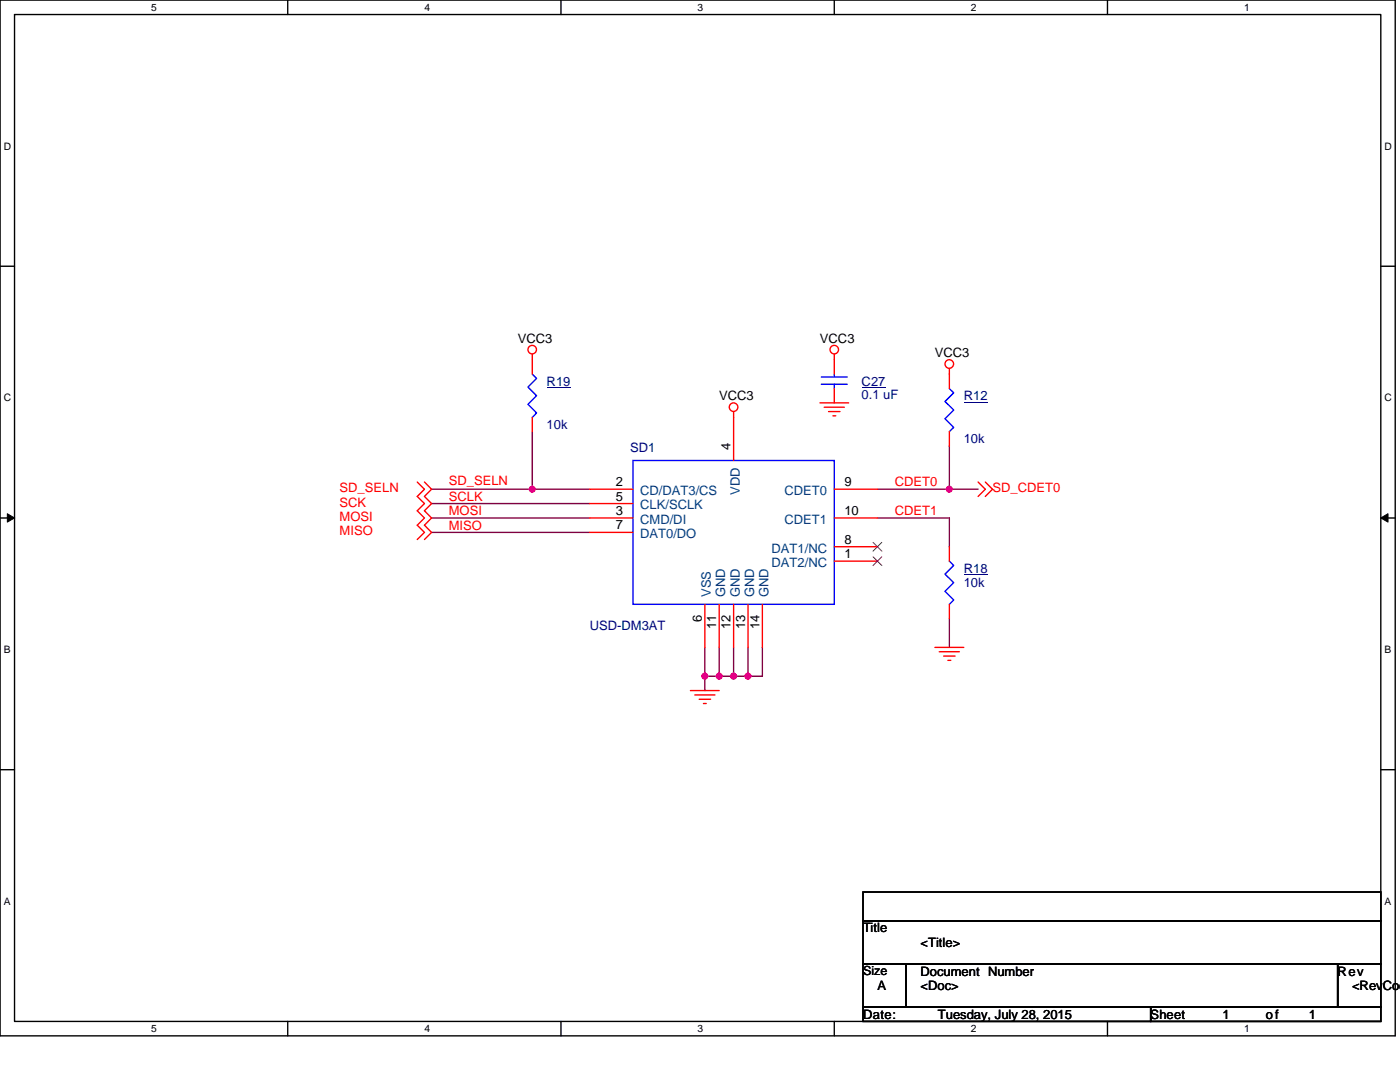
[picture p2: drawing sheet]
<svg xmlns="http://www.w3.org/2000/svg" width="279mm" height="216mm" viewBox="0 0 279 216" stroke-linecap="round" stroke-linejoin="round" font-family="sans-serif">
<path d="M0 0h278.4v206.7h-278.4zM2.9 2.9h272.7v200.9h-272.7z" fill="none" stroke="#000" stroke-width=".28"/>
<g fill="#fff">
<path d="M30.2 .3h1.1v2.3h-1.1z"/>
<path d="M30.2 204.1h1.1v2.3h-1.1z"/>
</g>
<path d="M57.4 0v2.9M57.4 203.8v2.9" fill="none" stroke="#000" stroke-width=".28"/>
<g fill="#fff">
<path d="M84.7 .3h1.1v2.3h-1.1z"/>
<path d="M84.7 204.1h1.1v2.3h-1.1z"/>
</g>
<path d="M112 0v2.9M112 203.8v2.9" fill="none" stroke="#000" stroke-width=".28"/>
<g fill="#fff">
<path d="M139.2 .3h1.2v2.3h-1.2z"/>
<path d="M139.2 204.1h1.2v2.3h-1.2z"/>
</g>
<path d="M166.5 0v2.9M166.5 203.8v2.9" fill="none" stroke="#000" stroke-width=".28"/>
<g fill="#fff">
<path d="M193.8 .3h1.1v2.3h-1.1z"/>
<path d="M193.8 204.1h1.1v2.3h-1.1z"/>
</g>
<path d="M221 0v2.9M221 203.8v2.9" fill="none" stroke="#000" stroke-width=".28"/>
<g fill="#fff">
<path d="M248.3 .3h1.1v2.3h-1.1z"/>
<path d="M248.3 204.1h1.1v2.3h-1.1z"/>
<path d="M.7 28h1.5v2.3h-1.5z"/>
<path d="M276.3 28h1.5v2.3h-1.5z"/>
<path d="M.7 78.2h1.5v2.3h-1.5z"/>
<path d="M276.3 78.2h1.5v2.3h-1.5z"/>
</g>
<path d="M0 53.1h2.9M275.6 53.1h2.8" fill="none" stroke="#000" stroke-width=".28"/>
<g fill="#fff">
<path d="M.7 128.5h1.4v2.2h-1.4z"/>
<path d="M276.3 128.5h1.4v2.2h-1.4z"/>
</g>
<path d="M0 103.4h2.9M275.6 103.4h2.8" fill="none" stroke="#000" stroke-width=".28"/>
<path d="M1.5 102.5l1.4 .9-1.4 .8zM275.6 103.4l1.4-.9v1.7z" fill="#000" stroke="#000" stroke-width=".2"/>
<g fill="#fff">
<path d="M.7 178.7h1.4v2.3h-1.4z"/>
<path d="M276.3 178.7h1.4v2.3h-1.4z"/>
</g>
<path d="M0 153.6h2.9M275.6 153.6h2.8M172.2 178h103.4v5.7h-103.4zM172.2 183.7h103.4v8.6h-103.4zM172.2 192.3h8.6v8.6h-8.6zM180.8 192.3h86.2v8.6h-86.2zM267 192.3h8.6v8.6h-8.6zM172.2 200.9h57.4v2.9h-57.4zM229.6 200.9h46v2.9h-46z" fill="none" stroke="#000" stroke-width=".28"/>
<g fill="none" stroke="#800040" stroke-width=".28">
<path d="M86.1 97.6h20.1M106.2 97.6h11.5M106.2 86.1v11.5M175.1 97.6h14.4M189.5 89v8.6h5.7M86.1 100.5h31.6M86.1 106.2h31.6M86.1 103.4h31.6M175.1 103.4h14.4v5.7M140.7 129.2v5.7M140.7 134.9h2.8M140.7 134.9v2.9"/>
<path d="M143.5 129.2v5.7M143.5 134.9h2.9M146.4 129.2v5.7M146.4 134.9h2.9M149.3 129.2v5.7M152.1 129.2v5.7h-2.8M189.5 123.4v5.8"/>
</g>
<g fill="#f0f" stroke="#f0f" stroke-width=".28">
<circle cx="189.4" cy="97.6" r=".57"/>
<circle cx="143.5" cy="134.9" r=".57"/>
<circle cx="140.7" cy="134.9" r=".57"/>
<circle cx="149.3" cy="134.9" r=".57"/>
<circle cx="146.4" cy="134.9" r=".57"/>
<circle cx="106.2" cy="97.6" r=".57"/>
</g>
<g fill="none" stroke="#f00" stroke-width=".28">
<path d="M106.2 70.6v4.1M166.5 70.6v4.1M166.5 77.5v2.9M189.5 73.5v4M83.3 96.2l1.4 1.4-1.4 1.5 1.4 1.4-1.4 1.4 1.4 1.5-1.4 1.4 1.4 1.4-1.4 1.5M84.7 96.2l1.4 1.4-1.4 1.5 1.4 1.4-1.4 1.4 1.4 1.5-1.4 1.4 1.4 1.4-1.4 1.5M106.2 83.3v2.8M117.7 97.6h8.6M146.4 82.1v9.8M163.6 80.4h5.8M164.5 81.3h4M165.4 82.1h2.2"/>
<path d="M166.2 83h.6M166.5 97.6h8.6M189.5 86.1v2.9M195.2 96.2l1.4 1.4-1.4 1.5M196.6 96.2l1.5 1.4-1.5 1.5M117.7 103.4h8.6M117.7 100.5h8.6M117.7 106.2h8.6M166.5 112h8.6M166.5 109.1h8.6M166.5 103.4h8.6M189.5 109.1v2.9"/>
<path d="M137.8 137.8h5.7M138.7 138.7h4M139.5 139.5h2.3M140.7 120.6v8.6M143.5 120.6v8.6M146.4 120.6v8.6M149.3 120.6v8.6M152.1 120.6v8.6M186.6 129.2h5.7M187.5 130h4M188.3 130.9h2.3M189.2 131.8h.6"/>
<path d="M189.5 120.6v2.8M140.4 140.4h.5"/>
<circle cx="106.2" cy="69.8" r=".85"/>
<circle cx="166.5" cy="69.8" r=".85"/>
<circle cx="189.5" cy="72.6" r=".86"/>
<circle cx="146.4" cy="81.2" r=".86"/>
</g>
<path d="M106.2 74.7l.9 .8-1.7 1.7 1.7 1.8-1.7 1.7 1.7 1.7-.9 .9M163.9 76.7h5.2M163.9 75.2h5.2M166.5 74.7v.5M166.5 76.7v.8M189.5 77.5l.8 .9-1.7 1.7 1.7 1.7-1.7 1.7 1.7 1.8-.8 .8M126.3 91.9h40.2v28.7h-40.2zM189.5 112l.8 .8-1.7 1.8 1.7 1.7-1.7 1.7 1.7 1.7-.8 .9" fill="none" stroke="#00f" stroke-width=".28"/>
<path d="M109.1 77.4h4.7M172 77.4h4.7M192.3 80.2h4.8M192.3 114.7h4.8" fill="none" stroke="#000080" stroke-width=".2"/>
<path d="M174.2 111.1l1.8 1.8M174.2 108.2l1.8 1.8M176 111.1l-1.8 1.8M176 108.2l-1.8 1.8" fill="none" stroke="#804000" stroke-width=".2"/>
<g font-size="2.6">
<text x="103.4" y="68.4">VCC3</text>
<text x="163.6" y="68.4">VCC3</text>
<text x="186.6" y="71.2">VCC3</text>
<text x="143.5" y="79.9">VCC3</text>
<text x="145.8" y="89.9" transform="rotate(-90 145.8 89.9)">4</text>
<text x="122.9" y="97">2</text>
<text x="122.9" y="99.9">5</text>
<text x="168.5" y="97">9</text>
<text x="122.9" y="102.8">3</text>
<text x="122.9" y="105.6">7</text>
<text x="168.5" y="102.8">10</text>
<text x="168.5" y="111.4">1</text>
<text x="168.5" y="108.5">8</text>
<text x="140.1" y="124" transform="rotate(-90 140.1 124)">6</text>
<text x="142.9" y="125.5" transform="rotate(-90 142.9 125.5)">11</text>
<text x="145.8" y="125.5" transform="rotate(-90 145.8 125.5)">12</text>
<text x="148.7" y="125.5" transform="rotate(-90 148.7 125.5)">13</text>
<text x="151.6" y="125.5" transform="rotate(-90 151.6 125.5)">14</text>
<text x="172.2" y="186.1">Title</text>
<text x="183.7" y="188.9">&lt;Title&gt;</text>
<text x="175.1" y="197.5">A</text>
<text x="183.7" y="194.7">Document Number</text>
<text x="183.7" y="197.5">&lt;Doc&gt;</text>
<text x="267" y="194.7">Rev</text>
<text x="269.8" y="197.5">&lt;RevCod</text>
<text x="172.2" y="203.3">Date:</text>
<text x="187.2" y="203.3">Tuesday, July 28, 2015</text>
<text x="229.6" y="203.3">Sheet</text>
<text x="244" y="203.3">1</text>
<text x="252.6" y="203.3">of</text>
<text x="261.2" y="203.3">1</text>
</g>
<g font-size="2.6" fill="#000080">
<text x="109.1" y="77">R19</text>
<text x="172" y="77">C27</text>
<text x="172" y="79.6">0.1 uF</text>
<text x="192.3" y="79.9">R12</text>
<text x="109.1" y="85.6">10k</text>
<text x="192.3" y="88.5">10k</text>
<text x="125.8" y="90.2">SD1</text>
<text x="192.3" y="114.3">R18</text>
<text x="192.3" y="117.2">10k</text>
<text x="117.7" y="125.8">USD-DM3AT</text>
</g>
<g font-size="2.6" fill="#f00">
<text x="67.8" y="98.2">SD_SELN</text>
<text x="67.8" y="101.1">SCK</text>
<text x="89.6" y="96.8">SD_SELN</text>
<text x="89.6" y="99.9">SCLK</text>
<text x="178.6" y="97">CDET0</text>
<text x="198.1" y="98.2">SD_CDET0</text>
<text x="67.8" y="104">MOSI</text>
<text x="67.8" y="106.8">MISO</text>
<text x="89.6" y="105.7">MISO</text>
<text x="89.6" y="102.8">MOSI</text>
<text x="178.6" y="102.8">CDET1</text>
</g>
<g font-size="2.6" fill="#004080">
<text x="127.8" y="98.8">CD/DAT3/CS</text>
<text x="127.8" y="101.6">CLK/SCLK</text>
<text x="147.6" y="98.8" transform="rotate(-90 147.6 98.8)">VDD</text>
<text x="156.6" y="98.8">CDET0</text>
<text x="127.8" y="104.5">CMD/DI</text>
<text x="127.8" y="107.4">DAT0/DO</text>
<text x="156.6" y="104.5">CDET1</text>
<text x="154" y="113.1">DAT2/NC</text>
<text x="154" y="110.3">DAT1/NC</text>
<text x="141.9" y="119.1" transform="rotate(-90 141.9 119.1)">VSS</text>
<text x="144.7" y="119.1" transform="rotate(-90 144.7 119.1)">GND</text>
<text x="147.6" y="119.1" transform="rotate(-90 147.6 119.1)">GND</text>
<text x="150.5" y="119.1" transform="rotate(-90 150.5 119.1)">GND</text>
<text x="153.4" y="119.1" transform="rotate(-90 153.4 119.1)">GND</text>
</g>
<text font-size="2.5" x="172.2" y="194.6">Size</text>
<g font-size="2">
<text x="30.2" y="2.2">5</text>
<text x="84.7" y="2.2">4</text>
<text x="139.2" y="2.2">3</text>
<text x="193.8" y="2.2">2</text>
<text x="248.3" y="2.2">1</text>
<text x=".7" y="29.8">D</text>
<text x="276.3" y="29.8">D</text>
<text x=".7" y="80.1">C</text>
<text x="276.3" y="80.1">C</text>
<text x=".7" y="130.3">B</text>
<text x="276.3" y="130.3">B</text>
<text x=".7" y="180.5">A</text>
<text x="276.3" y="180.5">A</text>
<text x="30.2" y="206">5</text>
<text x="84.7" y="206">4</text>
<text x="139.2" y="206">3</text>
<text x="193.8" y="206">2</text>
<text x="248.3" y="206">1</text>
</g>
</svg>
